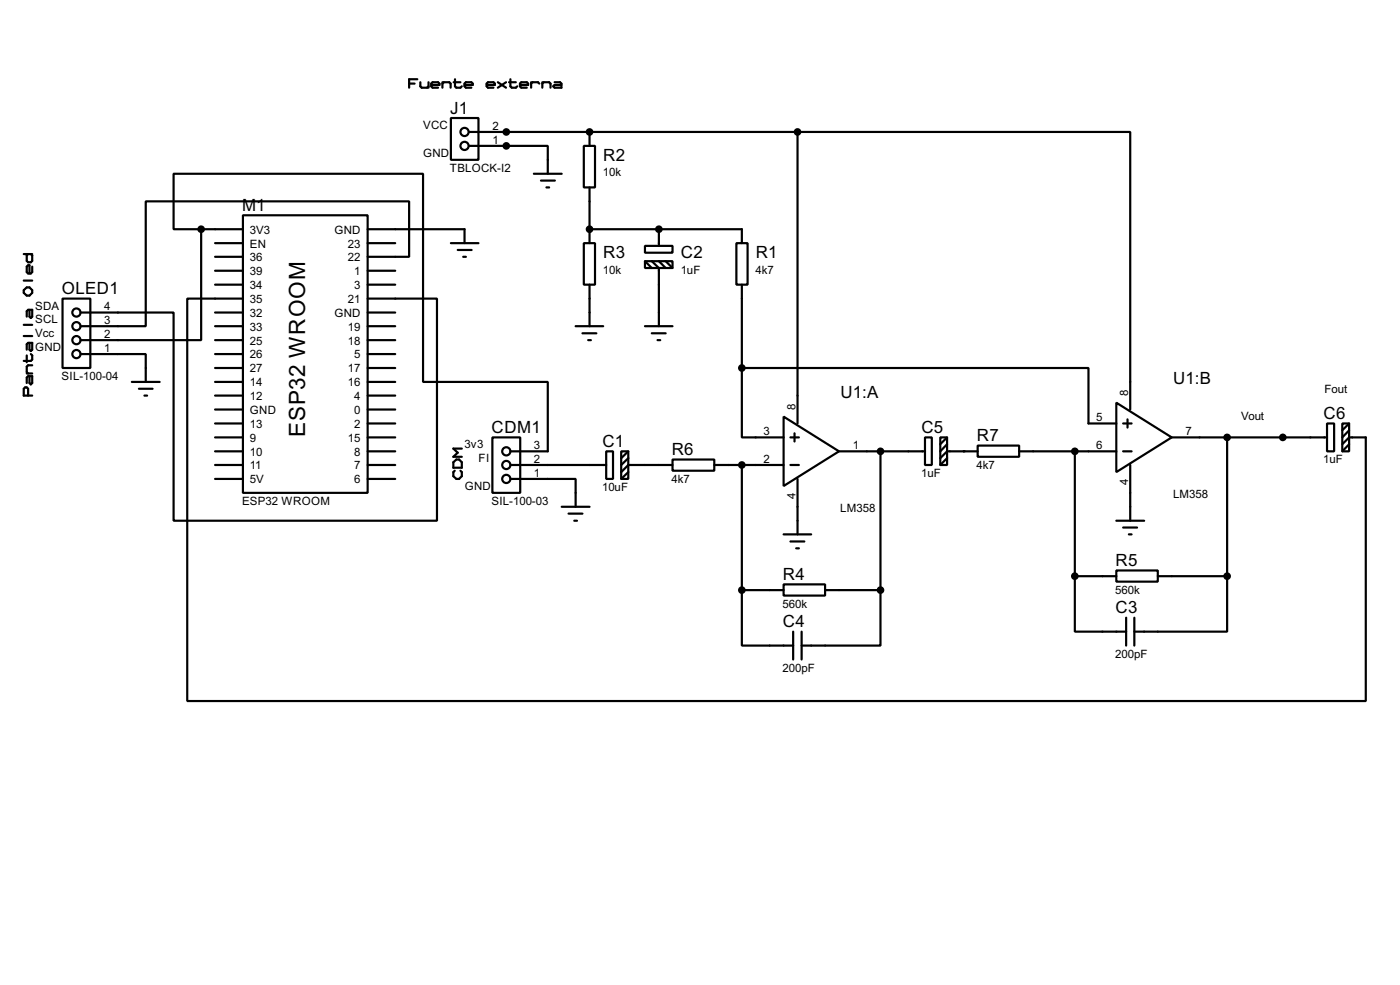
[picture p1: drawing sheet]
<svg xmlns="http://www.w3.org/2000/svg" width="256mm" height="180mm" viewBox="0 0 256 180" stroke-linecap="round" stroke-linejoin="round" font-family="sans-serif">
<g fill="none" stroke="#000" stroke-width=".4">
<path d="M75 15.3h1M76.5 14.5h-1.5v1.6M77 15.1v.7l.3 .3h1l.2-.3M78.5 15.1v1M79 15.6h1.5v-.3l-.2-.2h-1l-.3 .2v.5l.3 .3h1M81.1 15.3l.2-.2h1l.3 .2v.8M81.1 15.1v1M83.1 15.1h1.3M83.4 14.5v1.3l.2 .3h.8l.2-.3M85.1 15.6h1.5v-.3l-.2-.2h-1l-.3 .2v.5l.3 .3h1M89.2 15.6h1.5v-.3l-.3-.2h-1l-.2 .2v.5l.2 .3h1M91.2 15.1l1.5 1"/>
<path d="M92.7 15.1l-1.5 1M93.3 15.1h1.2M93.5 14.5v1.3l.3 .3h.7l.3-.3M95.3 15.6h1.5v-.3l-.3-.2h-1l-.2 .2v.5l.2 .3h1M97.3 15.3l.3-.2h1l.2 .2M97.3 15.1v1M99.4 15.3l.2-.2h1l.3 .2v.8M99.4 15.1v1M101.6 15.1h1l.3 .2v.8h-1.3l-.2-.3 .2-.2h1.3M44.5 39.4h22.9v50.8h-22.9zM82.6 21.6h5.1v7.7h-5.1zM85.9 26.7h14.5v5.1"/>
<path d="M85.9 24.2h60.2M97.8 31.8h5.1M99.1 33.1h2.6M100.1 34.3h.5M107 26.7h2v7.6h-2zM108 24.2v2.5M108 34.3v10.2M146.1 24.2h61v50.8M146.1 24.2v53.3M4.4 53.1l.5-.5h.5l.5 .5v.5l-.5 .5h-.5l-.5-.5zM4.4 59.5h1.5M4.4 51.4h1.5"/>
<path d="M4.4 46.5h1.5M5.2 46.5l-.3 .3v1l.3 .2h.5l.2-.2v-1l-.2-.3M5.4 56.7v1.3l.3 .2 .2-.2v-1.3h-.7l-.3 .3v1M5.9 48.8v1l-.2 .3h-.5l-.3-.3v-1l.3-.2h.2v1.5M11.5 54.7h5.1v12.7h-5.1zM36.9 42h-5.1v-10.2h45.7v38.1h22.9v12.7h-6.9M36.9 42v20.3h-22.1M36.9 42h7.6M39.4 44.5h5.1M39.4 47h5.1M39.4 49.6h5.1M39.4 52.1h5.1"/>
<path d="M39.4 57.2h5.1M39.4 59.7h5.1M44.5 54.7h-10.2v73.6h215.9v-48.2h-3l-1.3 1.2M67.4 47h7.6v-10.1h-48.3v22.8h-11.9M67.4 54.7h12.7v40.6h-48.3v-38.1h-17M67.4 42h17.7v2.5M67.4 44.5h5M67.4 49.6h5M67.4 52.1h5M67.4 57.2h5M67.4 59.7h5M82.6 44.5h5.1"/>
<path d="M83.9 45.8h2.5M84.9 47h.5M105.5 59.7h5M107 44.5h2v7.6h-2zM108 42h27.9v2.5M108 52.1v7.6M118.2 45h5v1.3h-5zM118.2 47.8h5v1.3h-5zM118.2 59.7h5M118.2 47.8l1.2 1.3M119.4 47.8l1.3 1.3v10.6M120.7 42v3"/>
<path d="M120.7 47.8l1.3 1.3M122 47.8l1.2 1.3M134.9 44.5h2.1v7.6h-2.1zM135.9 52.1v15.3M4.4 61.5h1.5M4.9 65.1v1.2M4.9 68.4h1M5.2 72.4v-1.2l-.3-.3h-.3l-.2 .3v1.2h1.5M5.4 62.8v1.2l.3 .3 .2-.3v-1.2h-.7l-.3 .2v1M5.4 68.9v1.2l.3 .3 .2-.3v-1.2h-.7l-.3 .2v1M5.7 64.8l.2 .3v.7l-.2 .3h-1.3M5.9 66.9h-.7l-.3 .2v1l.3 .3"/>
<path d="M14.8 64.8h11.9v5.1M24.2 69.9h5.1M25.5 71.2h2.5M26.5 72.4h.5M39.4 62.3h5.1M39.4 64.8h5.1M39.4 67.4h5.1M39.4 69.9h5.1M39.4 72.4h5.1M39.4 75h5.1M39.4 77.5h5.1M67.4 62.3h5"/>
<path d="M67.4 64.8h5M67.4 67.4h5M67.4 69.9h5M67.4 72.4h5M67.4 75h5M67.4 77.5h5M106.7 61h2.6M107.8 62.3h.5M119.4 61h2.6M120.5 62.3h.5M135.9 67.4v12.7h7.7M135.9 67.4h63.5v10.1h5.1"/>
<path d="M143.6 76.3l10.1 6.3-10.1 6.4zM145.6 79.3v1.5M204.5 73.7l10.2 6.4-10.2 6.3zM205.8 77.5h1.5M206.6 76.8v1.5M243.1 77.5h1.3v5.1h-1.3zM245.9 77.5h1.3v5.1h-1.3zM247.2 77.5l-1.3 1.3M247.2 78.8l-1.3 1.3M39.4 85.1h5.1M39.4 82.6h5.1M39.4 80.1h5.1"/>
<path d="M39.4 87.7h5.1M67.4 85.1h5M67.4 82.6h5M67.4 80.1h5M67.4 87.7h5M83.1 84.6l.5-.5h.5l.5 .5v1h-1.5zM83.3 86.2l-.2 .2v.8l.5 .5h.5l.5-.5v-.8l-.2-.2M84.6 82.1h-1.5l.8 .8-.8 .7h1.5M90.2 80.1h5.1v10.1h-5.1zM93.5 87.7h12v5.1M93.5 85.1h17.6M102.9 92.8h5.1"/>
<path d="M104.2 94h2.5M105.2 95.3h.5M111.1 82.6h1.2v5.1h-1.2zM113.8 82.6h1.3v5.1h-1.3zM115.1 82.6l-1.3 1.3M115.1 83.9l-1.3 1.2M115.1 86.4l-1.3 1.3M123.2 84.1h7.7v2.1h-7.7zM123.2 85.1h-8.1l-1.3 1.3M130.9 85.1h12.7M135.9 85.1v22.9M143.6 97.8h5"/>
<path d="M144.8 85.1h1.6M144.8 80.1h1.6M144.8 99.1h2.6M146.1 87.7v10.1M153.7 82.6h15.8M161.3 82.6v25.4M169.5 80.1h1.2v5h-1.2zM172.3 80.1h1.2v5h-1.2zM173.5 80.1l-1.2 1.2M173.5 81.3l-1.2 1.3M173.5 83.9l-1.2 1.2M179.1 81.6h7.6v2h-7.6z"/>
<path d="M179.1 82.6h-5.6l-1.2 1.3M186.7 82.6h17.8M196.9 82.6v22.9M204.5 95.3h5.1M205.8 82.6h1.5M205.8 96.6h2.5M206.8 97.8h.5M207.1 85.1v10.2M214.7 80.1h28.4M224.8 80.1v25.4M247.2 81.3l-1.3 1.3M135.9 108v10.2h9.4"/>
<path d="M135.9 108h7.7M143.6 107h7.6v2h-7.6zM145.3 115.6v5.1M145.9 100.4h.5M146.9 115.6v5.1M151.2 108h10.1M161.3 108v10.2h-14.4M196.9 105.5v10.1h9.4M196.9 105.5h7.6M204.5 104.4h7.6v2.1h-7.6zM206.3 113.1v5.1M207.8 113.1v5.1"/>
<path d="M212.1 105.5h12.7M224.8 105.5v10.1h-17"/>
<circle cx="85.1" cy="26.7" r=".75"/>
<circle cx="85.1" cy="24.2" r=".75"/>
<circle cx="14" cy="57.2" r=".75"/>
<circle cx="14" cy="59.7" r=".75"/>
<circle cx="14" cy="64.8" r=".75"/>
<circle cx="14" cy="62.3" r=".75"/>
<circle cx="92.7" cy="85.1" r=".75"/>
<circle cx="92.7" cy="82.6" r=".75"/>
<circle cx="92.7" cy="87.7" r=".75"/>
</g>
<g fill="#000">
<circle cx="92.8" cy="24.2" r=".2"/>
<circle cx="92.8" cy="26.7" r=".2"/>
<circle cx="108" cy="24.2" r=".2"/>
<circle cx="108" cy="42" r=".2"/>
<circle cx="120.7" cy="42" r=".2"/>
<circle cx="176.6" cy="82.6" r=".2"/>
</g>
<g fill="#000" stroke="#000" stroke-width=".4">
<circle cx="92.7" cy="24.2" r=".5"/>
<circle cx="92.7" cy="26.7" r=".5"/>
<circle cx="108" cy="24.2" r=".5"/>
<circle cx="146.1" cy="24.2" r=".5"/>
<circle cx="36.8" cy="42" r=".5"/>
<circle cx="108" cy="42" r=".5"/>
<circle cx="120.7" cy="42" r=".5"/>
<circle cx="135.9" cy="67.4" r=".5"/>
<circle cx="135.9" cy="85.1" r=".5"/>
<circle cx="161.3" cy="82.6" r=".5"/>
<circle cx="196.9" cy="82.6" r=".5"/>
<circle cx="224.8" cy="80.1" r=".5"/>
<circle cx="235" cy="80.1" r=".5"/>
<circle cx="135.9" cy="108" r=".5"/>
<circle cx="161.3" cy="108" r=".5"/>
<circle cx="196.9" cy="105.5" r=".5"/>
<circle cx="224.8" cy="105.5" r=".5"/>
</g>
<text font-size="4.6" x="55.9" y="80" transform="rotate(-90 55.9 80)">ESP32 WROOM</text>
<g font-size="3.5">
<text x="82.5" y="20.8">J1</text>
<text x="110.5" y="29.4">R2</text>
<text x="44.4" y="38.6">M1</text>
<text x="110.5" y="47.2">R3</text>
<text x="124.8" y="47.2">C2</text>
<text x="138.5" y="47.2">R1</text>
<text x="11.3" y="53.9">OLED1</text>
<text x="214.9" y="70.4">U1:B</text>
<text x="154" y="72.9">U1:A</text>
<text x="242.5" y="76.7">C6</text>
<text x="90.1" y="79.3">CDM1</text>
<text x="110.4" y="81.8">C1</text>
<text x="123.1" y="83.3">R6</text>
<text x="168.8" y="79.3">C5</text>
<text x="179" y="80.8">R7</text>
<text x="143.4" y="106.2">R4</text>
<text x="204.4" y="103.6">R5</text>
<text x="204.4" y="112.3">C3</text>
<text x="143.4" y="114.8">C4</text>
</g>
<g font-size="2.4">
<text x="77.5" y="23.6">VCC</text>
<text x="90.2" y="23.8">2</text>
<text x="77.5" y="28.7">GND</text>
<text x="90.2" y="26.3">1</text>
<text x="82.4" y="31.4">TBLOCK-I2</text>
<text x="110.5" y="32.3">10k</text>
<text x="45.8" y="42.7">3V3</text>
<text x="45.8" y="47.8">36</text>
<text x="45.8" y="45.3">EN</text>
<text x="61.3" y="42.7">GND</text>
<text x="63.8" y="45.3">23</text>
<text x="63.8" y="47.8">22</text>
<text x="45.8" y="50.4">39</text>
<text x="45.8" y="52.9">34</text>
<text x="64.9" y="50.4">1</text>
<text x="64.9" y="52.9">3</text>
<text x="110.5" y="50.1">10k</text>
<text x="124.7" y="50.1">1uF</text>
<text x="138.4" y="50.1">4k7</text>
<text x="6.4" y="56.7">SDA</text>
<text x="6.4" y="59.2">SCL</text>
<text x="19.1" y="59.3">3</text>
<text x="19.1" y="56.8">4</text>
<text x="45.8" y="55.4">35</text>
<text x="45.8" y="58">32</text>
<text x="61.3" y="58">GND</text>
<text x="63.8" y="55.4">21</text>
<text x="6.4" y="61.7">Vcc</text>
<text x="6.4" y="64.2">GND</text>
<text x="19.1" y="64.4">1</text>
<text x="19.1" y="61.9">2</text>
<text x="45.8" y="60.5">33</text>
<text x="45.8" y="63.1">25</text>
<text x="45.8" y="65.6">26</text>
<text x="63.8" y="60.5">19</text>
<text x="63.8" y="63.1">18</text>
<text x="64.9" y="65.6">5</text>
<text x="11.3" y="69.5">SIL-100-04</text>
<text x="45.8" y="68.1">27</text>
<text x="45.8" y="70.7">14</text>
<text x="63.8" y="68.1">17</text>
<text x="63.8" y="70.7">16</text>
<text x="242.6" y="71.9">Fout</text>
<text x="45.8" y="73.2">12</text>
<text x="45.8" y="75.8">GND</text>
<text x="64.9" y="73.2">4</text>
<text x="64.9" y="75.8">0</text>
<text x="145.7" y="75" transform="rotate(-90 145.7 75)">8</text>
<text x="200.8" y="77.1">5</text>
<text x="206.7" y="72.4" transform="rotate(-90 206.7 72.4)">8</text>
<text x="227.4" y="76.9">Vout</text>
<text x="45.8" y="78.3">13</text>
<text x="45.8" y="80.8">9</text>
<text x="45.8" y="83.4">10</text>
<text x="63.8" y="80.8">15</text>
<text x="64.9" y="78.3">2</text>
<text x="64.9" y="83.4">8</text>
<text x="85.1" y="82.1">3v3</text>
<text x="97.8" y="82.2">3</text>
<text x="139.9" y="79.7">3</text>
<text x="156.3" y="82.2">1</text>
<text x="200.8" y="82.2">6</text>
<text x="217.2" y="79.7">7</text>
<text x="45.8" y="85.9">11</text>
<text x="45.8" y="88.5">5V</text>
<text x="64.9" y="85.9">7</text>
<text x="64.9" y="88.5">6</text>
<text x="85.1" y="89.6">GND</text>
<text x="87.7" y="84.6">FI</text>
<text x="97.8" y="87.3">1</text>
<text x="97.8" y="84.7">2</text>
<text x="110.3" y="89.9">10uF</text>
<text x="123" y="88.4">4k7</text>
<text x="139.9" y="84.7">2</text>
<text x="168.8" y="87.3">1uF</text>
<text x="178.9" y="85.8">4k7</text>
<text x="206.7" y="88.8" transform="rotate(-90 206.7 88.8)">4</text>
<text x="242.4" y="84.8">1uF</text>
<text x="44.3" y="92.4">ESP32 WROOM</text>
<text x="90" y="92.4">SIL-100-03</text>
<text x="145.7" y="91.3" transform="rotate(-90 145.7 91.3)">4</text>
<text x="153.9" y="93.7">LM358</text>
<text x="214.9" y="91.2">LM358</text>
<text x="143.4" y="111.2">560k</text>
<text x="204.3" y="108.7">560k</text>
<text x="143.4" y="122.9">200pF</text>
<text x="204.3" y="120.4">200pF</text>
</g>
</svg>
